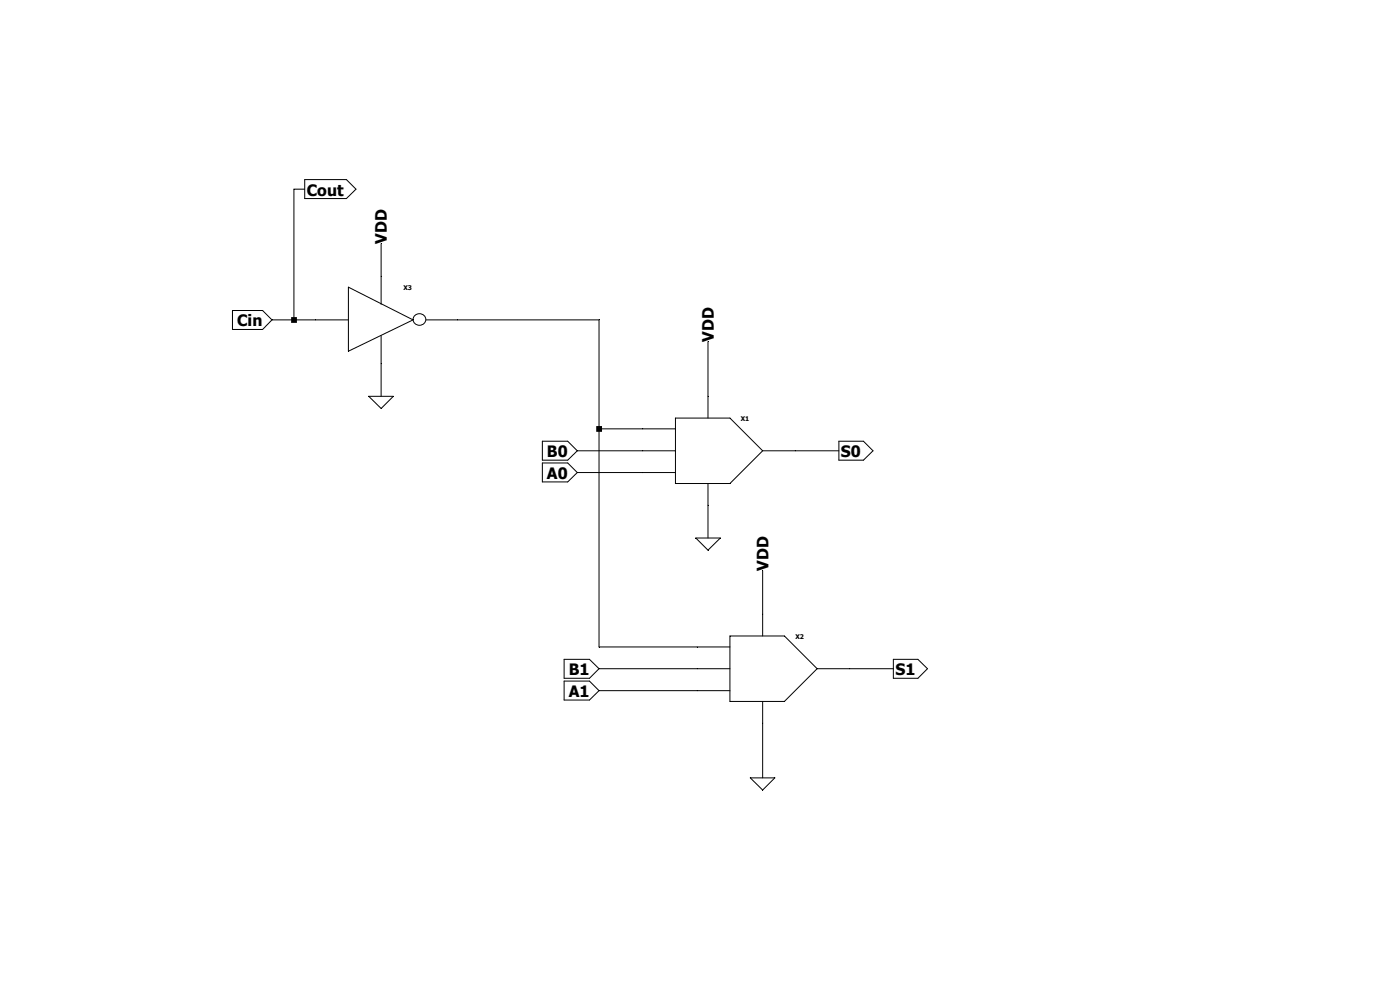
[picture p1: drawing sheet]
<svg xmlns="http://www.w3.org/2000/svg" width="297mm" height="210mm" viewBox="0 0 297 210" stroke-linecap="round" stroke-linejoin="round" font-family="sans-serif">
<g fill="none" stroke="#000" stroke-width=".21">
<path d="M64.6 38.1h8.9l2 2-2 2h-8.9zM64.6 40.1h-2.2v27.8M80.9 51.7v12.9M49.3 65.9h6.4l2 2-2 2h-6.4zM57.7 67.9h16.2M73.9 60.9l13.7 7-13.7 6.6zM80.9 71.2v12.9M87.9 67.1a1.29 1.29 0 0 1 1.9-.3 1.29 1.29 0 0 1 0 2 1.3 1.3 0 0 1-1.7-.1 1.3 1.3 0 0 1-.2-1.6zM90.4 67.9h36.7v69.3h27.8M150.2 72.5v16.2M78.2 84.1h5.2l-2.5 2.6zM115.1 93.6h5.3l2.1 2-2.1 2h-5.3z"/>
<path d="M115.1 98.2h5.3l2.1 2-2.1 2h-5.3zM122.5 95.6h20.8M127.1 91h16.2M143.3 88.7h11.6l6.9 6.9-6.9 7h-11.6zM161.8 95.6h16.2M178 93.6h5.2l2 2-2 2h-5.2zM122.5 100.2h20.8M147.6 114.1h5.2l-2.6 2.6zM150.2 102.6v11.5M119.7 139.9h5.4l2 2-2 2h-5.4zM154.9 134.9h11.5l7 7-7 6.9h-11.5zM161.8 121.1v13.8"/>
<path d="M189.5 139.9h5.2l2.1 2-2.1 2h-5.2zM119.7 144.5h5.4l2 2-2 2h-5.4zM127.1 141.9h27.8M127.1 146.5h27.8M161.8 148.8v16.2M173.4 141.9h16.1M159.2 165h5.2l-2.6 2.6z"/>
</g>
<path d="M61.8 67.3h1.2v1.2h-1.2zM126.5 90.4h1.2v1.2h-1.2z" fill-rule="evenodd" fill="#000"/>
<g font-size="3.3">
<text x="65.1" y="41.5">Cout</text>
<text x="82.1" y="51.7" transform="rotate(-90 82.1 51.7)">VDD</text>
<text x="50.3" y="69.2">Cin</text>
<text x="151.4" y="72.5" transform="rotate(-90 151.4 72.5)">VDD</text>
<text x="116" y="97">B0</text>
<text x="116" y="101.6">A0</text>
<text x="178.4" y="97">S0</text>
<text x="163" y="121.1" transform="rotate(-90 163 121.1)">VDD</text>
<text x="120.6" y="143.2">B1</text>
<text x="189.9" y="143.2">S1</text>
<text x="120.6" y="147.9">A1</text>
</g>
<g font-size="1.4">
<text x="85.6" y="61.5">X3</text>
<text x="157.1" y="89.2">X1</text>
<text x="168.7" y="135.5">X2</text>
</g>
</svg>
